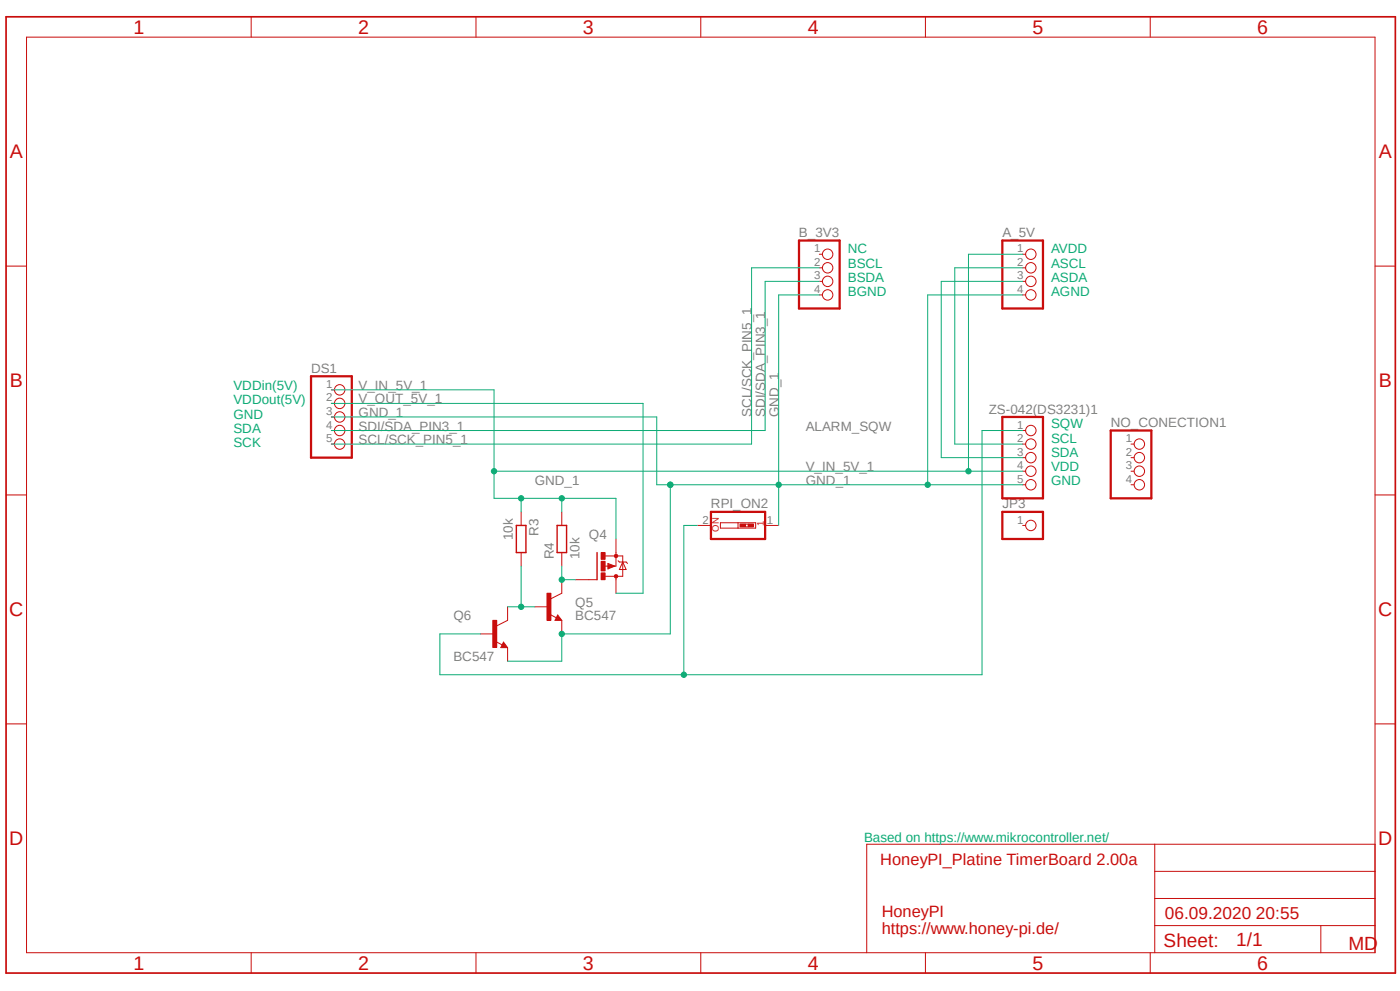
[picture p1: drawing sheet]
<svg xmlns="http://www.w3.org/2000/svg" width="420mm" height="297mm" viewBox="0 0 420 297" stroke-linecap="round" stroke-linejoin="round" font-family="sans-serif">
<path d="M1 4.5l418.1 288M419.1 4.5l-418.1 288" fill="none" stroke="#fff" stroke-width=".3"/>
<g fill="none" stroke="#c90d0c" stroke-width=".3">
<path d="M8 11.1h404.5v274.4h-404.5zM75.4 5v6.1M142.8 5v6.1M210.2 5v6.1M277.6 5v6.1M345.1 5v6.1M1.8 79.8h6.2M412.5 79.8h6.1M339.3 133.1h.9M339.3 137.2h.9M1.8 148.3h6.2M339.3 141.2h.9"/>
<path d="M339.3 145.3h.9M412.5 148.3h6.1M176.7 173.7h2.4M181.1 169.7h1.5M181.6 166.6h5.2v6.1h-5.2M182.4 168.9l2 .8-2 .8zM184.8 165.6v4.1h-.5M184.8 172.7v1M185.4 168.1l.4 .3h2l.5 .5M186.8 168.4l1 2.3h-2zM1.8 217h6.2M412.5 217h6.1"/>
<path d="M346.4 253v32.5M412.5 253h-152.5v32.5M346.4 277.4h66.1M346.4 269.3h66.1M346.4 261.2h66.1M396.2 277.4v8.1M75.4 285.5v6.1M142.8 285.5v6.1M210.2 285.5v6.1M277.6 285.5v6.1M345.1 285.5v6.1"/>
<circle cx="341.8" cy="133.1" r="1.56"/>
<circle cx="341.8" cy="137.2" r="1.56"/>
<circle cx="341.8" cy="141.2" r="1.56"/>
<circle cx="341.8" cy="145.3" r="1.56"/>
</g>
<path d="M1.8 5h416.8v286.6h-416.8zM182.6 169.3l1.4 .4-1.4 .4v-.4h.4" fill="none" stroke="#c90d0c" stroke-width=".51"/>
<path d="M333.2 129h12.2v20.4h-12.2z" fill="none" stroke="#c90d0c" stroke-width=".68"/>
<path d="M179.1 165.6v8.1" fill="none" stroke="#c90d0c" stroke-width=".42"/>
<path d="M184.4 172.3h.8l.1 .4-.1 .4-.4 .2-.4-.2-.1-.4z" fill-rule="evenodd" fill="#c90d0c"/>
<path d="M184.4 172.3h.8l.1 .4-.1 .4-.4 .2-.4-.2-.1-.4z" fill="none" stroke="#c90d0c" stroke-width=".3"/>
<path d="M184.4 166.2h.8l.1 .4-.1 .4-.4 .2-.4-.2-.1-.4z" fill-rule="evenodd" fill="#c90d0c"/>
<path d="M184.4 166.2h.8l.1 .4-.1 .4-.4 .2-.4-.2-.1-.4z" fill="none" stroke="#c90d0c" stroke-width=".3"/>
<path d="M180.3 165.6h1.2v2h-1.2z" fill-rule="evenodd" fill="#c90d0c"/>
<path d="M180.3 165.6h1.2v2h-1.2z" fill="none" stroke="#c90d0c" stroke-width=".3"/>
<path d="M180.3 171.7h1.2v2h-1.2z" fill-rule="evenodd" fill="#c90d0c"/>
<path d="M180.3 171.7h1.2v2h-1.2z" fill="none" stroke="#c90d0c" stroke-width=".3"/>
<path d="M180.3 168.2h1.2v2.9h-1.2z" fill-rule="evenodd" fill="#c90d0c"/>
<g fill="none" stroke="#c90d0c" stroke-width=".3">
<path d="M99.4 116.8h.9M99.4 120.9h.9M99.4 125h.9M99.4 129h.9M99.4 133.1h.9M306.8 129h.9M306.8 133.1h.9M306.8 137.2h.9M216.1 156.7h10.6v1.6h-10.6zM221.4 156.7v1.6M223.6 157.1h.9M223.6 157.9h.9"/>
<path d="M306.8 141.2h.9M306.8 145.3h.9M172.6 173.7h4.1M180.3 168.2h1.2v2.9h-1.2zM184.8 161.5v4.1M184.8 173.7v4.1"/>
<circle cx="101.9" cy="116.8" r="1.56"/>
<circle cx="101.9" cy="133.1" r="1.56"/>
<circle cx="101.9" cy="129" r="1.56"/>
<circle cx="101.9" cy="120.9" r="1.56"/>
<circle cx="101.9" cy="125" r="1.56"/>
<circle cx="309.2" cy="133.1" r="1.56"/>
<circle cx="309.2" cy="137.2" r="1.56"/>
<circle cx="309.2" cy="129" r="1.56"/>
<circle cx="309.2" cy="145.3" r="1.56"/>
<circle cx="309.2" cy="141.2" r="1.56"/>
</g>
<path d="M93.3 112.8h12.2v24.4h-12.2zM300.7 125h12.2v24.4h-12.2zM213.3 153.4h16.2v8.1h-16.2z" fill="none" stroke="#c90d0c" stroke-width=".68"/>
<path d="M222 157.1h1.6v.8h-1.6z" fill-rule="evenodd" fill="#c90d0c"/>
<path d="M222 157.1h1.6v.8h-1.6z" fill="none" stroke="#c90d0c" stroke-width=".3"/>
<path d="M224.5 157.1h1.6v.8h-1.6z" fill-rule="evenodd" fill="#c90d0c"/>
<path d="M156.3 153.4v4.1M209.2 157.5h4.1M224.5 157.1h1.6v.8h-1.6zM229.5 157.5h4.1M156.3 165.6v4.1M168.5 177.8l-3.2 1.7M165 184.1l1.9 1.1M167.3 184.3l1.2 1.6h-2z" fill="none" stroke="#c90d0c" stroke-width=".3"/>
<path d="M154.9 157.5h2.9v8.1h-2.9zM167.3 185.1l.2 .4h-.6l.4-.8 .8 1.1h-1.2" fill="none" stroke="#c90d0c" stroke-width=".42"/>
<path d="M164.1 177.8h1.2v8.1h-1.2z" fill-rule="evenodd" fill="#c90d0c"/>
<path d="M164.1 177.8h1.2v8.1h-1.2zM168.5 173.7v4.1M148.7 192.3l2 1M151 192.4l1.3 1.7h-2.1zM152.3 185.9l-3.3 1.7M160.4 181.9h4.1M168.5 185.9v4.1" fill="none" stroke="#c90d0c" stroke-width=".3"/>
<path d="M151 193.3l.3 .4h-.6l.3-.8 .8 1h-1.1" fill="none" stroke="#c90d0c" stroke-width=".42"/>
<path d="M147.8 185.9h1.2v8.2h-1.2z" fill-rule="evenodd" fill="#c90d0c"/>
<g fill="none" stroke="#c90d0c" stroke-width=".3">
<path d="M245.8 76.2h.9M306.8 76.2h.9M245.8 80.3h.9M245.8 84.3h.9M245.8 88.4h.9M306.8 80.3h.9M306.8 84.3h.9M306.8 88.4h.9M168.5 153.4v4.1M306.8 157.5h.9M168.5 165.6v4.1M144.1 190h4.1"/>
<path d="M147.8 185.9h1.2v8.2h-1.2zM152.3 181.9v4M152.3 194.1v4.1"/>
<circle cx="248.3" cy="76.2" r="1.56"/>
<circle cx="309.2" cy="76.2" r="1.56"/>
<circle cx="248.3" cy="80.3" r="1.56"/>
<circle cx="248.3" cy="84.3" r="1.56"/>
<circle cx="248.3" cy="88.4" r="1.56"/>
<circle cx="309.2" cy="84.3" r="1.56"/>
<circle cx="309.2" cy="80.3" r="1.56"/>
<circle cx="309.2" cy="88.4" r="1.56"/>
<circle cx="309.2" cy="157.5" r="1.56"/>
</g>
<path d="M167.1 157.5h2.9v8.1h-2.9z" fill="none" stroke="#c90d0c" stroke-width=".42"/>
<path d="M239.7 72.1h12.2v20.4h-12.2zM300.7 72.1h12.2v20.4h-12.2zM300.7 153.4h12.2v8.1h-12.2z" fill="none" stroke="#c90d0c" stroke-width=".68"/>
<path d="M290.5 76.2v65M148.2 141.2h158.6" fill="none" stroke="#0dab76" stroke-width=".3"/>
<circle cx="290.5" cy="141.2" r=".8" fill="#0dab76"/>
<g fill="none" stroke="#0dab76" stroke-width=".3">
<path d="M290.5 76.2h16.3M99.4 116.8h48.8v32.6h36.6v12.1M168.5 149.4v4"/>
<circle cx="290.5" cy="141.2" r=".8"/>
</g>
<circle cx="168.5" cy="149.4" r=".8" fill="#0dab76"/>
<g fill="none" stroke="#0dab76" stroke-width=".3">
<path d="M156.3 149.4v4"/>
<circle cx="168.5" cy="149.4" r=".8"/>
</g>
<circle cx="156.3" cy="149.4" r=".8" fill="#0dab76"/>
<circle cx="156.3" cy="149.4" r=".8" fill="none" stroke="#0dab76" stroke-width=".3"/>
<circle cx="148.2" cy="141.2" r=".8" fill="#0dab76"/>
<g fill="none" stroke="#0dab76" stroke-width=".3">
<path d="M306.8 129h-12.2v73.2h-162.6v-12.2h12.1M205.1 157.5v44.7"/>
<circle cx="148.2" cy="141.2" r=".8"/>
</g>
<circle cx="205.2" cy="202.2" r=".8" fill="#0dab76"/>
<g fill="none" stroke="#0dab76" stroke-width=".3">
<path d="M205.1 157.5h4.1M168.5 169.7v4h4.1"/>
<circle cx="205.2" cy="202.2" r=".8"/>
</g>
<circle cx="168.5" cy="173.7" r=".8" fill="#0dab76"/>
<g fill="none" stroke="#0dab76" stroke-width=".3">
<path d="M156.3 169.7v12.2M152.3 181.9h8.1"/>
<circle cx="168.5" cy="173.7" r=".8"/>
</g>
<circle cx="156.3" cy="181.9" r=".8" fill="#0dab76"/>
<g fill="none" stroke="#0dab76" stroke-width=".3">
<path d="M306.8 84.3h-24.4v52.9h24.4M306.8 80.3h-20.4v52.8h20.4M197 125v20.3h4.1"/>
<circle cx="156.3" cy="181.9" r=".8"/>
</g>
<circle cx="201.1" cy="145.3" r=".8" fill="#0dab76"/>
<g fill="none" stroke="#0dab76" stroke-width=".3">
<path d="M201.1 145.3h105.7M233.6 145.3v12.2"/>
<circle cx="201.1" cy="145.3" r=".8"/>
</g>
<circle cx="233.6" cy="145.3" r=".8" fill="#0dab76"/>
<g fill="none" stroke="#0dab76" stroke-width=".3">
<path d="M201.1 190h-32.6v8.2"/>
<circle cx="233.6" cy="145.3" r=".8"/>
</g>
<circle cx="168.5" cy="190" r=".8" fill="#0dab76"/>
<g fill="none" stroke="#0dab76" stroke-width=".3">
<path d="M99.4 125h97.6M201.1 145.3v44.7M152.3 198.2h16.2"/>
<circle cx="168.5" cy="190" r=".8"/>
</g>
<circle cx="201.1" cy="145.3" r=".8" fill="#0dab76"/>
<g fill="none" stroke="#0dab76" stroke-width=".3">
<path d="M233.6 88.4v56.9M306.8 88.4h-28.5v56.9"/>
<circle cx="201.1" cy="145.3" r=".8"/>
</g>
<circle cx="278.3" cy="145.3" r=".8" fill="#0dab76"/>
<g fill="none" stroke="#0dab76" stroke-width=".3">
<path d="M233.6 88.4h12.2M245.8 80.3h-20.3v52.8h-126.1M245.8 84.3h-16.3v44.7h-130.1M99.4 120.9h93.5v56.9h-8.1"/>
<circle cx="278.3" cy="145.3" r=".8"/>
</g>
<g font-size="5.9" fill="#c90d0c">
<text x="40" y="10.2">1</text>
<text x="107.5" y="10.2">2</text>
<text x="174.9" y="10.2">3</text>
<text x="242.3" y="10.2">4</text>
<text x="309.8" y="10.2">5</text>
<text x="377.1" y="10.2">6</text>
<text x="3" y="47.5">A</text>
<text x="413.6" y="47.5">A</text>
<text x="3" y="116.1">B</text>
<text x="413.6" y="116.1">B</text>
<text x="2.8" y="184.7">C</text>
<text x="413.4" y="184.7">C</text>
<text x="2.8" y="253.3">D</text>
<text x="413.4" y="253.3">D</text>
<text x="40" y="290.7">1</text>
<text x="107.5" y="290.7">2</text>
<text x="174.9" y="290.7">3</text>
<text x="242.3" y="290.7">4</text>
<text x="309.8" y="290.7">5</text>
<text x="377.1" y="290.7">6</text>
</g>
<g font-size="5.7" fill="#c90d0c">
<text x="349.1" y="283.7">Sheet:</text>
<text x="370.8" y="283.5">1/1</text>
<text x="404.5" y="284.7">MD</text>
</g>
<text font-size="5.2" fill="#c90d0c" x="349.5" y="275.4">06.09.2020 20:55</text>
<g font-size="4.9" fill="#c90d0c">
<text x="264.1" y="259.1">HoneyPI_Platine TimerBoard 2.00a</text>
<text x="264.5" y="274.7">HoneyPI</text>
<text x="264.5" y="280">https://www.honey-pi.de/</text>
</g>
<g font-size="4" fill="#808080">
<text x="239.7" y="71.1">B_3V3</text>
<text x="300.7" y="71.1">A_5V</text>
<text x="93.3" y="111.8">DS1</text>
<text x="107.6" y="116.8">V_IN_5V_1</text>
<text x="107.6" y="125">GND_1</text>
<text x="107.6" y="120.9">V_OUT_5V_1</text>
<text x="225.5" y="125" transform="rotate(-90 225.5 125)">SCL/SCK_PIN5_1</text>
<text x="229.5" y="125" transform="rotate(-90 229.5 125)">SDI/SDA_PIN3_1</text>
<text x="233.6" y="125" transform="rotate(-90 233.6 125)">GND_1</text>
<text x="296.6" y="124">ZS-042(DS3231)1</text>
<text x="107.6" y="129">SDI/SDA_PIN3_1</text>
<text x="241.7" y="129">ALARM_SQW</text>
<text x="333.2" y="128">NO_CONECTION1</text>
<text x="107.6" y="133.1">SCL/SCK_PIN5_1</text>
<text x="241.7" y="141.2">V_IN_5V_1</text>
<text x="160.4" y="145.3">GND_1</text>
<text x="241.7" y="145.3">GND_1</text>
<text x="213.3" y="152.4">RPI_ON2</text>
<text x="300.7" y="152.4">JP3</text>
<text x="153.9" y="162" transform="rotate(-90 153.9 162)">10k</text>
<text x="161.6" y="160.6" transform="rotate(-90 161.6 160.6)">R3</text>
<text x="176.7" y="161.5">Q4</text>
<text x="166.2" y="167.6" transform="rotate(-90 166.2 167.6)">R4</text>
<text x="173.8" y="167.6" transform="rotate(-90 173.8 167.6)">10k</text>
<text x="136" y="185.9">Q6</text>
<text x="172.6" y="185.9">BC547</text>
<text x="172.6" y="181.9">Q5</text>
<text x="136" y="198.2">BC547</text>
</g>
<g font-size="4" fill="#0dab76">
<text x="254.3" y="75.9">NC</text>
<text x="315.3" y="75.9">AVDD</text>
<text x="254.3" y="80.2">BSCL</text>
<text x="315.3" y="80.2">ASCL</text>
<text x="254.3" y="84.5">BSDA</text>
<text x="254.3" y="88.8">BGND</text>
<text x="315.3" y="84.5">ASDA</text>
<text x="315.3" y="88.8">AGND</text>
<text x="70" y="116.9">VDDin(5V)</text>
<text x="70" y="121.2">VDDout(5V)</text>
<text x="70" y="125.5">GND</text>
<text x="70" y="129.8">SDA</text>
<text x="315.3" y="128.4">SQW</text>
<text x="70" y="134">SCK</text>
<text x="315.3" y="132.7">SCL</text>
<text x="315.3" y="136.9">SDA</text>
<text x="315.3" y="141.2">VDD</text>
<text x="315.3" y="145.5">GND</text>
<text x="259.2" y="252.2">Based on https://www.mikrocontroller.net/</text>
</g>
<g font-size="3.4" fill="#808080">
<text x="244.2" y="75.6">1</text>
<text x="305.2" y="75.6">1</text>
<text x="244.2" y="79.7">2</text>
<text x="244.2" y="83.7">3</text>
<text x="305.2" y="79.7">2</text>
<text x="305.2" y="83.7">3</text>
<text x="244.2" y="87.8">4</text>
<text x="305.2" y="87.8">4</text>
<text x="97.8" y="116.2">1</text>
<text x="97.8" y="120.3">2</text>
<text x="97.8" y="124.4">3</text>
<text x="97.8" y="128.5">4</text>
<text x="305.2" y="128.5">1</text>
<text x="97.8" y="132.5">5</text>
<text x="305.2" y="132.5">2</text>
<text x="305.2" y="136.6">3</text>
<text x="337.7" y="132.5">1</text>
<text x="337.7" y="136.6">2</text>
<text x="305.2" y="140.7">4</text>
<text x="337.7" y="140.7">3</text>
<text x="305.2" y="144.7">5</text>
<text x="337.7" y="144.7">4</text>
<text x="210.8" y="156.9">2</text>
<text x="230.1" y="156.9">1</text>
<text x="305.2" y="156.9">1</text>
</g>
<g font-size="2.8" fill="#c90d0c">
<text x="215.7" y="159.3" transform="rotate(-90 215.7 159.3)">ON</text>
<text x="229.1" y="157.7" transform="rotate(-90 229.1 157.7)">1</text>
</g>
</svg>
